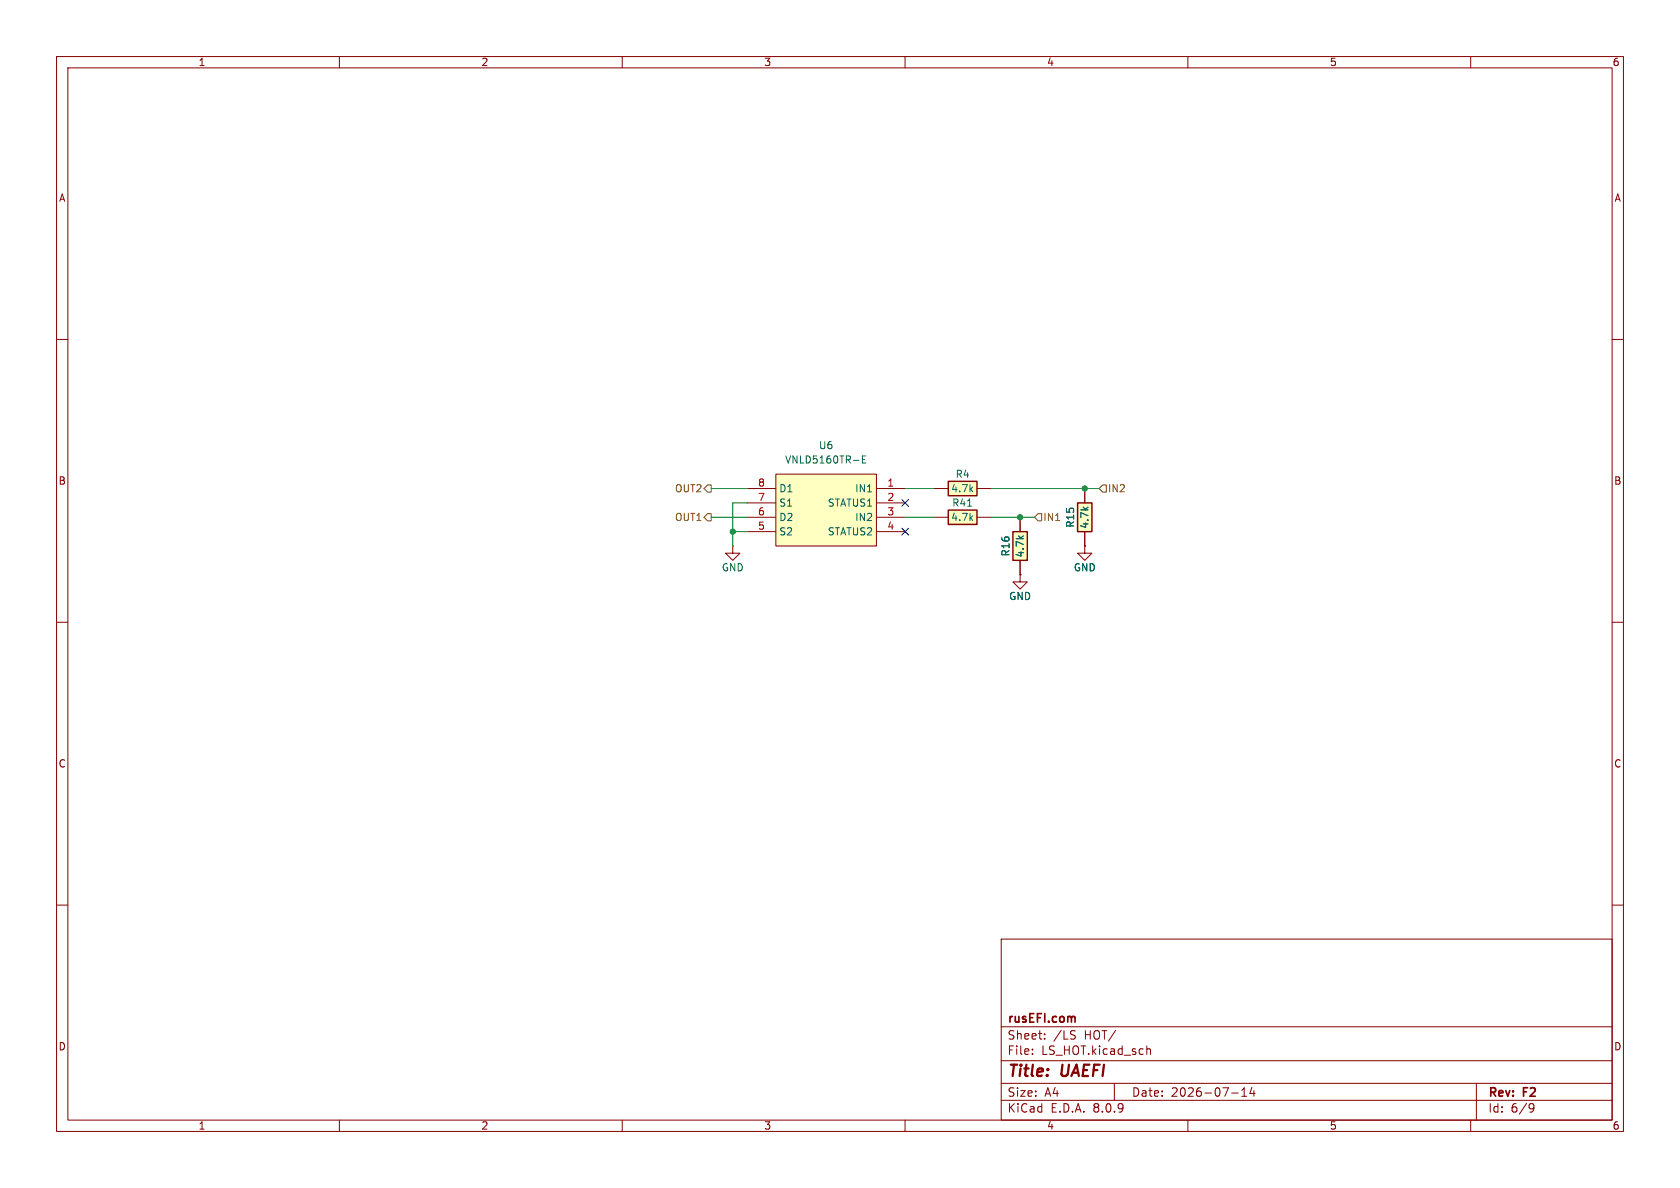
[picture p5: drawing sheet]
<svg xmlns="http://www.w3.org/2000/svg" width="297mm" height="210mm" viewBox="0 0 297 210" stroke-linecap="round" stroke-linejoin="round" font-family="sans-serif">
<g fill="none" stroke="#840000" stroke-width=".18">
<path d="M10 10h277v190h-277zM12 12h273v186h-273zM60 10v2M110 10v2M160 10v2M210 10v2M260 10v2M10 60h2M285 60h2M191.8 96.5v1.3h1.2l-1.2 1.3-1.3-1.3h1.3M191.8 96.5h.1M10 110h2"/>
<path d="M285 110h2M10 160h2M177 166h108v32h-108zM285 160h2M60 198v2M110 198v2M160 198v2M177 194.5h108M177 191.5h108M177 187.5h108M177 181.5h108M182.5 186.3v.1"/>
<path d="M182.5 185.5v.1M184.7 183.6v.1M184.7 182.8v.1M189.9 182.2l.2 .1M190 183.1l.1 .2-.1 .3M197 191.5v3M202.7 184.9v1.5M202.7 185.5l.3-.1 .3 .1 .1 .9M210 198v2M217.7 193.2h1.2M219.5 193.8h.9M219.5 192.7l.5-.4v1.5"/>
<path d="M221.3 192.2l-.3 1.1h.9M221.7 192.8v1M260 198v2M261 191.5v6.5M270.6 195.1l.5 .1a.99 .99 0 0 1-.4 1.4h-.2M271.2 195.7l-.3 .3h-.3"/>
</g>
<path d="M189.8 179.7l.3 .2v.8" fill="none" stroke="#840000" stroke-width=".3"/>
<path d="M190.5 88.9h2.5v5.1h-2.5z" fill="#ffffc2"/>
<path d="M190.5 88.9h2.5v5.1h-2.5z" fill="none" stroke="#840000" stroke-width=".25"/>
<path d="M129.5 96.5v1.3h-1.2l1.2 1.3 1.3-1.3h-1.3M129.5 96.5h.1M191.8 86.4v2.5M191.8 94v2.5M180.3 101.6v1.3h1.3l-1.3 1.2-1.2-1.2h1.2M180.3 101.6h.1" fill="none" stroke="#840000" stroke-width=".18"/>
<path d="M179.1 94h2.5v5.1h-2.5z" fill="#ffffc2"/>
<path d="M179.1 94h2.5v5.1h-2.5z" fill="none" stroke="#840000" stroke-width=".25"/>
<path d="M180.3 91.4v2.6M180.3 99.1v2.5" fill="none" stroke="#840000" stroke-width=".18"/>
<path d="M137.2 83.8h17.7v12.7h-17.7z" fill="#ffffc2"/>
<path d="M132.1 86.4h5.1M132.1 88.9h5.1M132.1 91.4h5.1M132.1 94h5.1M137.2 83.8h17.7v12.7h-17.7zM154.9 86.4h5.1M154.9 88.9h5.1M154.9 91.4h5.1M154.9 94h5.1" fill="none" stroke="#840000" stroke-width=".18"/>
<path d="M152.5 81.2h.4M153.1 80.6h-.6v1.3h.6" fill="none" stroke="#006464" stroke-width=".18"/>
<path d="M167.6 85.1h5.1v2.5h-5.1z" fill="#ffffc2"/>
<path d="M167.6 85.1h5.1v2.5h-5.1z" fill="none" stroke="#840000" stroke-width=".25"/>
<path d="M165.1 86.4h2.5M172.7 86.4h2.6" fill="none" stroke="#840000" stroke-width=".18"/>
<path d="M167.6 90.2h5.1v2.5h-5.1z" fill="#ffffc2"/>
<path d="M167.6 90.2h5.1v2.5h-5.1z" fill="none" stroke="#840000" stroke-width=".25"/>
<path d="M165.1 91.4h2.5M172.7 91.4h2.6M180.3 91.4v2.6M180.3 99.1v2.5M191.8 96.5h.1M191.8 86.4v2.5M191.8 94v2.5M180.3 101.6h.1" fill="none" stroke="#840000" stroke-width=".18"/>
<path d="M171.1 89.5h.7" fill="none" stroke="#006464" stroke-width=".18"/>
<path d="M125.1 90.8h.6v1.3h-.6l-.6-.7zM125.1 85.7h.6v1.3h-.6l-.6-.6zM183.5 90.8h.6v1.3h-.6l-.6-.7zM194.9 85.7h.7v1.3h-.7l-.6-.6z" fill="none" stroke="#725600" stroke-width=".18"/>
<path d="M125.7 91.4h6.4M125.7 86.4h6.4M129.5 94h2.6M132.1 88.9h-2.6v7.6M160 91.4h5.1M160 86.4h5.1M175.3 91.4h7.6M175.3 86.4h19" fill="none" stroke="#009600" stroke-width=".18"/>
<path d="M159.4 93.4l1.2 1.2M159.4 88.3l1.2 1.2M160.6 93.4l-1.2 1.2M160.6 88.3l-1.2 1.2" fill="none" stroke="#000084" stroke-width=".18"/>
<g fill="#009600" stroke="#009600" stroke-width=".18">
<circle cx="129.5" cy="94" r=".46"/>
<circle cx="180.3" cy="91.4" r=".46"/>
<circle cx="191.8" cy="86.4" r=".46"/>
</g>
<g font-size="2.8" fill="#840000">
<text x="178" y="190.9">Title:</text>
<text x="187.7" y="190.9">UAEFI</text>
</g>
<g font-size="2.1" fill="#840000">
<text x="178" y="184">Sheet:</text>
<text x="178" y="181.2">rusEFI.com</text>
<text x="186.2" y="184">/LS</text>
<text x="191.7" y="184">HOT/</text>
<text x="178" y="186.7">File:</text>
<text x="184.1" y="186.7">LS_HOT.kicad_sch</text>
<text x="178" y="196.9">KiCad</text>
<text x="178" y="194.1">Size:</text>
<text x="184.7" y="194.1">A4</text>
<text x="185.7" y="196.9">E.D.A.</text>
<text x="193.3" y="196.9">8.0.9</text>
<text x="200" y="194.1">Date:</text>
<text x="207" y="194.1">2026-07-14</text>
<text x="263" y="194.3">Rev:</text>
<text x="263" y="196.9">Id:</text>
<text x="267.1" y="196.9">6/9</text>
<text x="269.4" y="194.3">F2</text>
</g>
<g font-size="1.8" fill="#840000">
<text x="35" y="11.9">1</text>
<text x="85" y="11.9">2</text>
<text x="135" y="11.9">3</text>
<text x="185" y="11.9">4</text>
<text x="235" y="11.9">5</text>
<text x="285" y="11.9">6</text>
<text x="10.3" y="35.9">A</text>
<text x="285.3" y="35.9">A</text>
<text x="10.3" y="85.9">B</text>
<text x="285.3" y="85.9">B</text>
<text x="10.3" y="135.9">C</text>
<text x="285.3" y="135.9">C</text>
<text x="10.3" y="185.9">D</text>
<text x="285.3" y="185.9">D</text>
<text x="35" y="199.9">1</text>
<text x="85" y="199.9">2</text>
<text x="135" y="199.9">3</text>
<text x="185" y="199.9">4</text>
<text x="235" y="199.9">5</text>
<text x="285" y="199.9">6</text>
</g>
<g font-size="1.8" fill="#006464">
<text x="138.7" y="82.1">VNLD5160TR-E</text>
<text x="144.7" y="79.6">U6</text>
<text x="137.7" y="89.8">S1</text>
<text x="137.7" y="87.2">D1</text>
<text x="146.2" y="89.8">STATUS1</text>
<text x="151.1" y="87.2">IN1</text>
<text x="168.1" y="87.2">4.7k</text>
<text x="168.2" y="89.8">R41</text>
<text x="168.8" y="84.7">R4</text>
<text x="137.7" y="94.8">S2</text>
<text x="137.7" y="92.3">D2</text>
<text x="146.2" y="94.8">STATUS2</text>
<text x="151.1" y="92.3">IN2</text>
<text x="168.1" y="92.3">4.7k</text>
<text x="190.1" y="93.4" transform="rotate(-90 190.1 93.4)">R15</text>
<text x="192.6" y="93.6" transform="rotate(-90 192.6 93.6)">4.7k</text>
<text x="127.5" y="101.2">GND</text>
<text x="178.7" y="98.5" transform="rotate(-90 178.7 98.5)">R16</text>
<text x="181.2" y="98.6" transform="rotate(-90 181.2 98.6)">4.7k</text>
<text x="189.7" y="101.2">GND</text>
<text x="178.3" y="106.3">GND</text>
</g>
<g font-size="1.8" fill="#725600">
<text x="119.2" y="87.2">OUT2</text>
<text x="195.8" y="87.2">IN2</text>
<text x="119.2" y="92.3">OUT1</text>
<text x="184.3" y="92.3">IN1</text>
</g>
<g font-size="1.8" fill="#a90000">
<text x="133.9" y="88.6">7</text>
<text x="133.9" y="86.1">8</text>
<text x="156.8" y="86.1">1</text>
<text x="156.8" y="88.6">2</text>
<text x="133.9" y="93.7">5</text>
<text x="133.9" y="91.2">6</text>
<text x="156.8" y="91.2">3</text>
<text x="156.8" y="93.7">4</text>
</g>
</svg>
